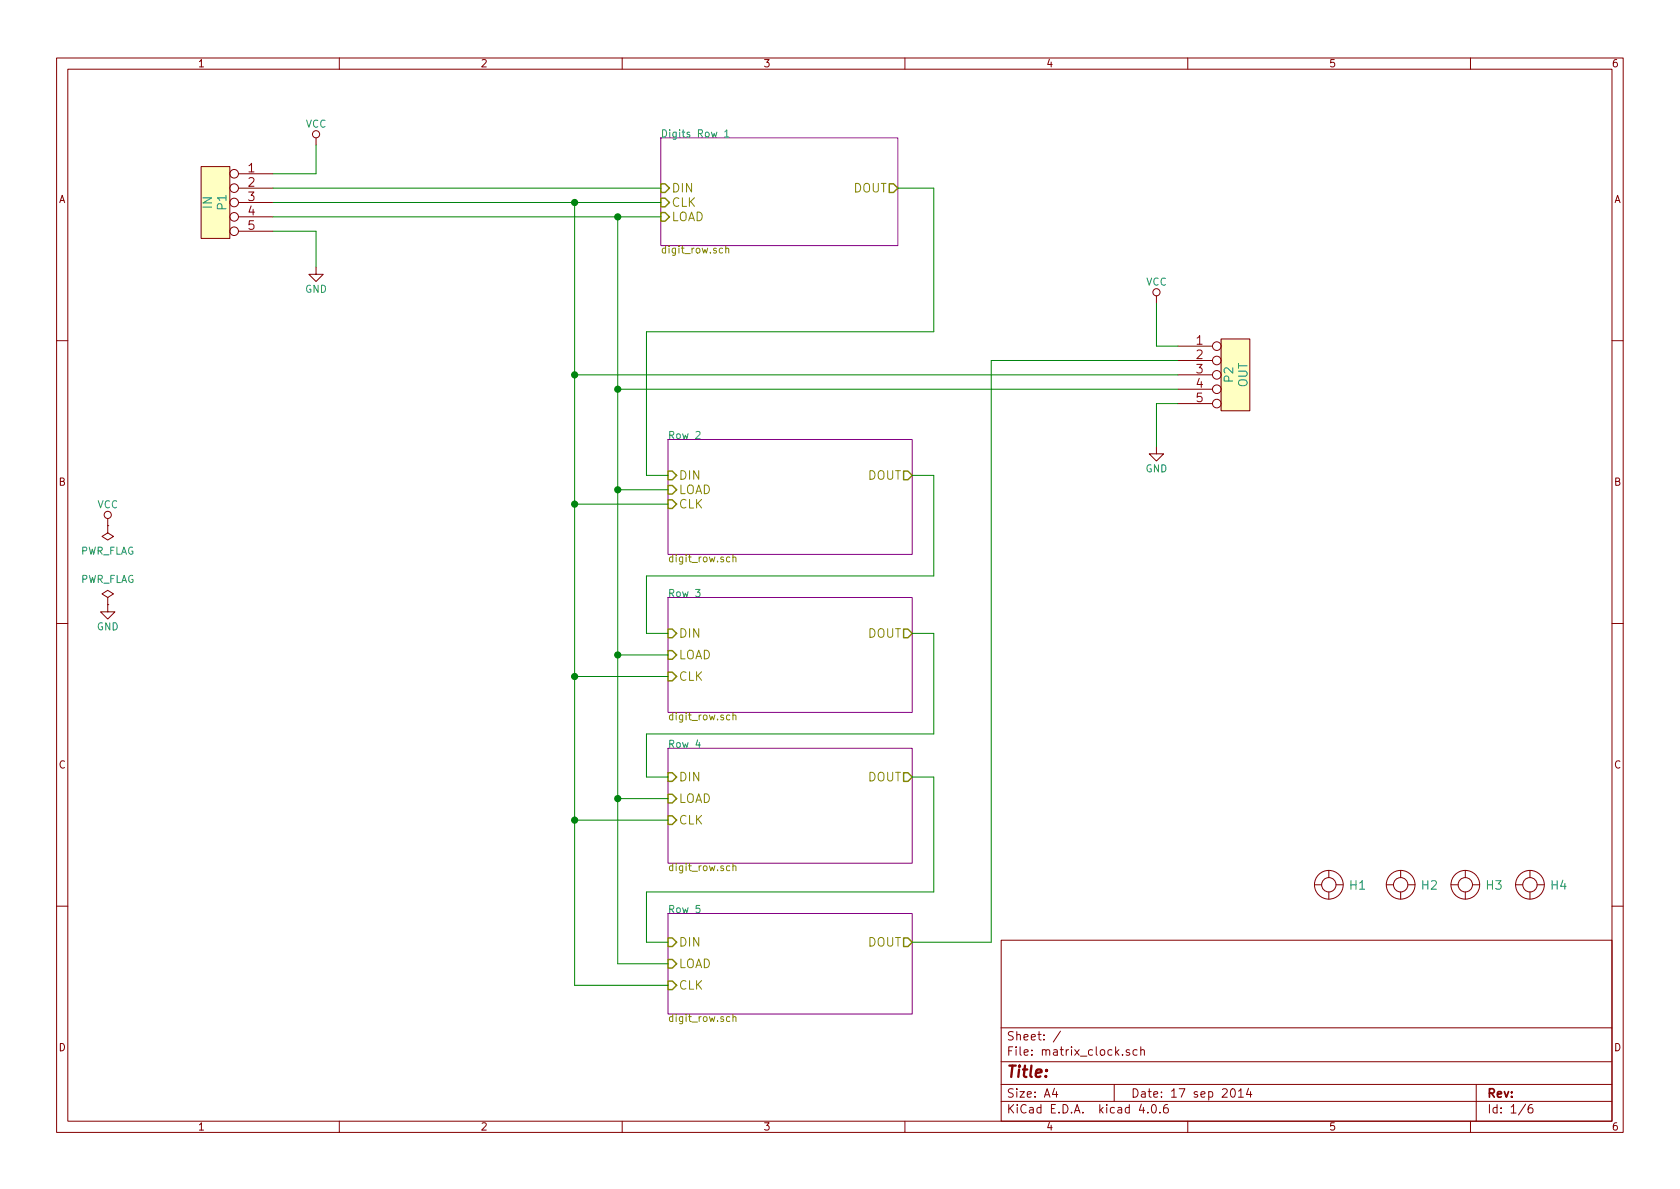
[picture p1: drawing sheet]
EESchema Schematic File Version 2
LIBS:power
LIBS:device
LIBS:transistors
LIBS:conn
LIBS:linear
LIBS:regul
LIBS:74xx
LIBS:cmos4000
LIBS:adc-dac
LIBS:memory
LIBS:xilinx
LIBS:microcontrollers
LIBS:dsp
LIBS:microchip
LIBS:analog_switches
LIBS:motorola
LIBS:texas
LIBS:intel
LIBS:audio
LIBS:interface
LIBS:digital-audio
LIBS:philips
LIBS:display
LIBS:cypress
LIBS:siliconi
LIBS:opto
LIBS:atmel
LIBS:contrib
LIBS:valves
LIBS:RMC
LIBS:opendous
LIBS:w_opto
LIBS:w_logic
LIBS:matrix_clock-cache
EELAYER 25 0
EELAYER END
$Descr A4 11693 8268
encoding utf-8
Sheet 1 6
Title ""
Date "17 sep 2014"
Rev ""
Comp ""
Comment1 ""
Comment2 ""
Comment3 ""
Comment4 ""
$EndDescr
$Sheet
S 4600 950  1650 750 
U 5415B9B5
F0 "Digits Row 1" 50
F1 "digit_row.sch" 50
F2 "DIN" I L 4600 1300 60 
F3 "DOUT" O R 6250 1300 60 
F4 "LOAD" I L 4600 1500 60 
F5 "CLK" I L 4600 1400 60 
$EndSheet
$Comp
L CONN_5 P2
U 1 1
P 8600 2600
F 0 "P2" V 8550 2600 60  0000 C CNN
F 1 "OUT" V 8650 2600 60  0000 C CNN
F 2 "Socket_Strips:Socket_Strip_Straight_1x05" H 8600 2600 60  0001 C CNN
F 3 "" H 8600 2600 60  0000 C CNN
	1    8600 2600
	1    0    0    -1  
$EndComp
$Comp
L CONN_5 P1
U 1 1
P 1500 1400
F 0 "P1" V 1450 1400 60  0000 C CNN
F 1 "IN" V 1550 1400 60  0000 C CNN
F 2 "Socket_Strips:Socket_Strip_Straight_1x05" H 1500 1400 60  0001 C CNN
F 3 "" H 1500 1400 60  0000 C CNN
	1    1500 1400
	-1   0    0    -1  
$EndComp
$Comp
L VCC #PWR01
U 1 1
P 2200 1000
F 0 "#PWR01" H 2200 850 50  0001 C CNN
F 1 "VCC" H 2200 1150 50  0000 C CNN
F 2 "" H 2200 1000 50  0000 C CNN
F 3 "" H 2200 1000 50  0000 C CNN
	1    2200 1000
	1    0    0    -1  
$EndComp
$Comp
L VCC #PWR02
U 1 1
P 8050 2100
F 0 "#PWR02" H 8050 1950 50  0001 C CNN
F 1 "VCC" H 8050 2250 50  0000 C CNN
F 2 "" H 8050 2100 50  0000 C CNN
F 3 "" H 8050 2100 50  0000 C CNN
	1    8050 2100
	1    0    0    -1  
$EndComp
$Comp
L GND #PWR03
U 1 1
P 2200 1850
F 0 "#PWR03" H 2200 1600 50  0001 C CNN
F 1 "GND" H 2200 1700 50  0000 C CNN
F 2 "" H 2200 1850 50  0000 C CNN
F 3 "" H 2200 1850 50  0000 C CNN
	1    2200 1850
	1    0    0    -1  
$EndComp
Wire Wire Line
	2200 1000 2200 1200
Wire Wire Line
	2200 1200 1900 1200
Wire Wire Line
	2200 1850 2200 1600
Wire Wire Line
	2200 1600 1900 1600
Wire Wire Line
	1900 1300 4600 1300
Wire Wire Line
	1900 1400 4600 1400
Wire Wire Line
	4000 1400 4000 6850
Wire Wire Line
	4300 1500 4300 6700
Wire Wire Line
	8050 2100 8050 2400
Wire Wire Line
	8050 2400 8200 2400
$Comp
L GND #PWR04
U 1 1
P 8050 3100
F 0 "#PWR04" H 8050 2850 50  0001 C CNN
F 1 "GND" H 8050 2950 50  0000 C CNN
F 2 "" H 8050 3100 50  0000 C CNN
F 3 "" H 8050 3100 50  0000 C CNN
	1    8050 3100
	1    0    0    -1  
$EndComp
Wire Wire Line
	8050 2800 8050 3100
Wire Wire Line
	8200 2800 8050 2800
Wire Wire Line
	4000 2600 8200 2600
Wire Wire Line
	4300 2700 8200 2700
Connection ~ 4000 1400
Connection ~ 4300 1500
Wire Wire Line
	1900 1500 4600 1500
$Sheet
S 4650 3050 1700 800 
U 541731CF
F0 "Row 2" 50
F1 "digit_row.sch" 50
F2 "DIN" I L 4650 3300 60 
F3 "DOUT" O R 6350 3300 60 
F4 "LOAD" I L 4650 3400 60 
F5 "CLK" I L 4650 3500 60 
$EndSheet
$Sheet
S 4650 4150 1700 800 
U 5417323F
F0 "Row 3" 50
F1 "digit_row.sch" 50
F2 "DIN" I L 4650 4400 60 
F3 "DOUT" O R 6350 4400 60 
F4 "LOAD" I L 4650 4550 60 
F5 "CLK" I L 4650 4700 60 
$EndSheet
$Sheet
S 4650 5200 1700 800 
U 54173271
F0 "Row 4" 50
F1 "digit_row.sch" 50
F2 "DIN" I L 4650 5400 60 
F3 "DOUT" O R 6350 5400 60 
F4 "LOAD" I L 4650 5550 60 
F5 "CLK" I L 4650 5700 60 
$EndSheet
$Sheet
S 4650 6350 1700 700 
U 541732A3
F0 "Row 5" 50
F1 "digit_row.sch" 50
F2 "DIN" I L 4650 6550 60 
F3 "DOUT" O R 6350 6550 60 
F4 "LOAD" I L 4650 6700 60 
F5 "CLK" I L 4650 6850 60 
$EndSheet
Wire Wire Line
	4300 3400 4650 3400
Connection ~ 4300 2700
Wire Wire Line
	4300 4550 4650 4550
Connection ~ 4300 3400
Wire Wire Line
	4300 5550 4650 5550
Connection ~ 4300 4550
Wire Wire Line
	4300 6700 4650 6700
Connection ~ 4300 5550
Wire Wire Line
	4000 3500 4650 3500
Connection ~ 4000 2600
Wire Wire Line
	4000 4700 4650 4700
Connection ~ 4000 3500
Wire Wire Line
	4000 5700 4650 5700
Connection ~ 4000 4700
Wire Wire Line
	4000 6850 4650 6850
Connection ~ 4000 5700
Wire Wire Line
	6250 1300 6500 1300
Wire Wire Line
	6500 1300 6500 2300
Wire Wire Line
	6500 2300 4500 2300
Wire Wire Line
	4500 2300 4500 3300
Wire Wire Line
	4500 3300 4650 3300
Wire Wire Line
	6350 3300 6500 3300
Wire Wire Line
	6500 3300 6500 4000
Wire Wire Line
	6500 4000 4500 4000
Wire Wire Line
	4500 4000 4500 4400
Wire Wire Line
	4500 4400 4650 4400
Wire Wire Line
	6350 4400 6500 4400
Wire Wire Line
	6500 4400 6500 5100
Wire Wire Line
	6500 5100 4500 5100
Wire Wire Line
	4500 5100 4500 5400
Wire Wire Line
	4500 5400 4650 5400
Wire Wire Line
	6350 5400 6500 5400
Wire Wire Line
	6500 5400 6500 6200
Wire Wire Line
	6500 6200 4500 6200
Wire Wire Line
	4500 6200 4500 6550
Wire Wire Line
	4500 6550 4650 6550
Wire Wire Line
	6350 6550 6900 6550
Wire Wire Line
	6900 6550 6900 2500
Wire Wire Line
	6900 2500 8200 2500
$Comp
L HOLE_RMC H1
U 1 1
P 9250 6150
F 0 "H1" H 9450 6150 60  0000 C CNN
F 1 "HOLE_RMC" H 9250 6300 60  0001 C CNN
F 2 "rmc_modules:HOLE_M3" H 9250 6150 60  0001 C CNN
F 3 "~" H 9250 6150 60  0000 C CNN
	1    9250 6150
	1    0    0    -1  
$EndComp
$Comp
L HOLE_RMC H2
U 1 1
P 9750 6150
F 0 "H2" H 9950 6150 60  0000 C CNN
F 1 "HOLE_RMC" H 9750 6300 60  0001 C CNN
F 2 "rmc_modules:HOLE_M3" H 9750 6150 60  0001 C CNN
F 3 "~" H 9750 6150 60  0000 C CNN
	1    9750 6150
	1    0    0    -1  
$EndComp
$Comp
L HOLE_RMC H3
U 1 1
P 10200 6150
F 0 "H3" H 10400 6150 60  0000 C CNN
F 1 "HOLE_RMC" H 10200 6300 60  0001 C CNN
F 2 "rmc_modules:HOLE_M3" H 10200 6150 60  0001 C CNN
F 3 "~" H 10200 6150 60  0000 C CNN
	1    10200 6150
	1    0    0    -1  
$EndComp
$Comp
L HOLE_RMC H4
U 1 1
P 10650 6150
F 0 "H4" H 10850 6150 60  0000 C CNN
F 1 "HOLE_RMC" H 10650 6300 60  0001 C CNN
F 2 "rmc_modules:HOLE_M3" H 10650 6150 60  0001 C CNN
F 3 "~" H 10650 6150 60  0000 C CNN
	1    10650 6150
	1    0    0    -1  
$EndComp
$Comp
L GND #PWR05
U 1 1
P 750 4200
F 0 "#PWR05" H 750 3950 50  0001 C CNN
F 1 "GND" H 750 4050 50  0000 C CNN
F 2 "" H 750 4200 50  0000 C CNN
F 3 "" H 750 4200 50  0000 C CNN
	1    750  4200
	1    0    0    -1  
$EndComp
$Comp
L VCC #PWR06
U 1 1
P 750 3650
F 0 "#PWR06" H 750 3500 50  0001 C CNN
F 1 "VCC" H 750 3800 50  0000 C CNN
F 2 "" H 750 3650 50  0000 C CNN
F 3 "" H 750 3650 50  0000 C CNN
	1    750  3650
	1    0    0    -1  
$EndComp
$Comp
L PWR_FLAG #FLG07
U 1 1
P 750 4200
F 0 "#FLG07" H 750 4295 50  0001 C CNN
F 1 "PWR_FLAG" H 750 4380 50  0000 C CNN
F 2 "" H 750 4200 50  0000 C CNN
F 3 "" H 750 4200 50  0000 C CNN
	1    750  4200
	1    0    0    -1  
$EndComp
$Comp
L PWR_FLAG #FLG08
U 1 1
P 750 3650
F 0 "#FLG08" H 750 3745 50  0001 C CNN
F 1 "PWR_FLAG" H 750 3830 50  0000 C CNN
F 2 "" H 750 3650 50  0000 C CNN
F 3 "" H 750 3650 50  0000 C CNN
	1    750  3650
	-1   0    0    1   
$EndComp
$EndSCHEMATC
